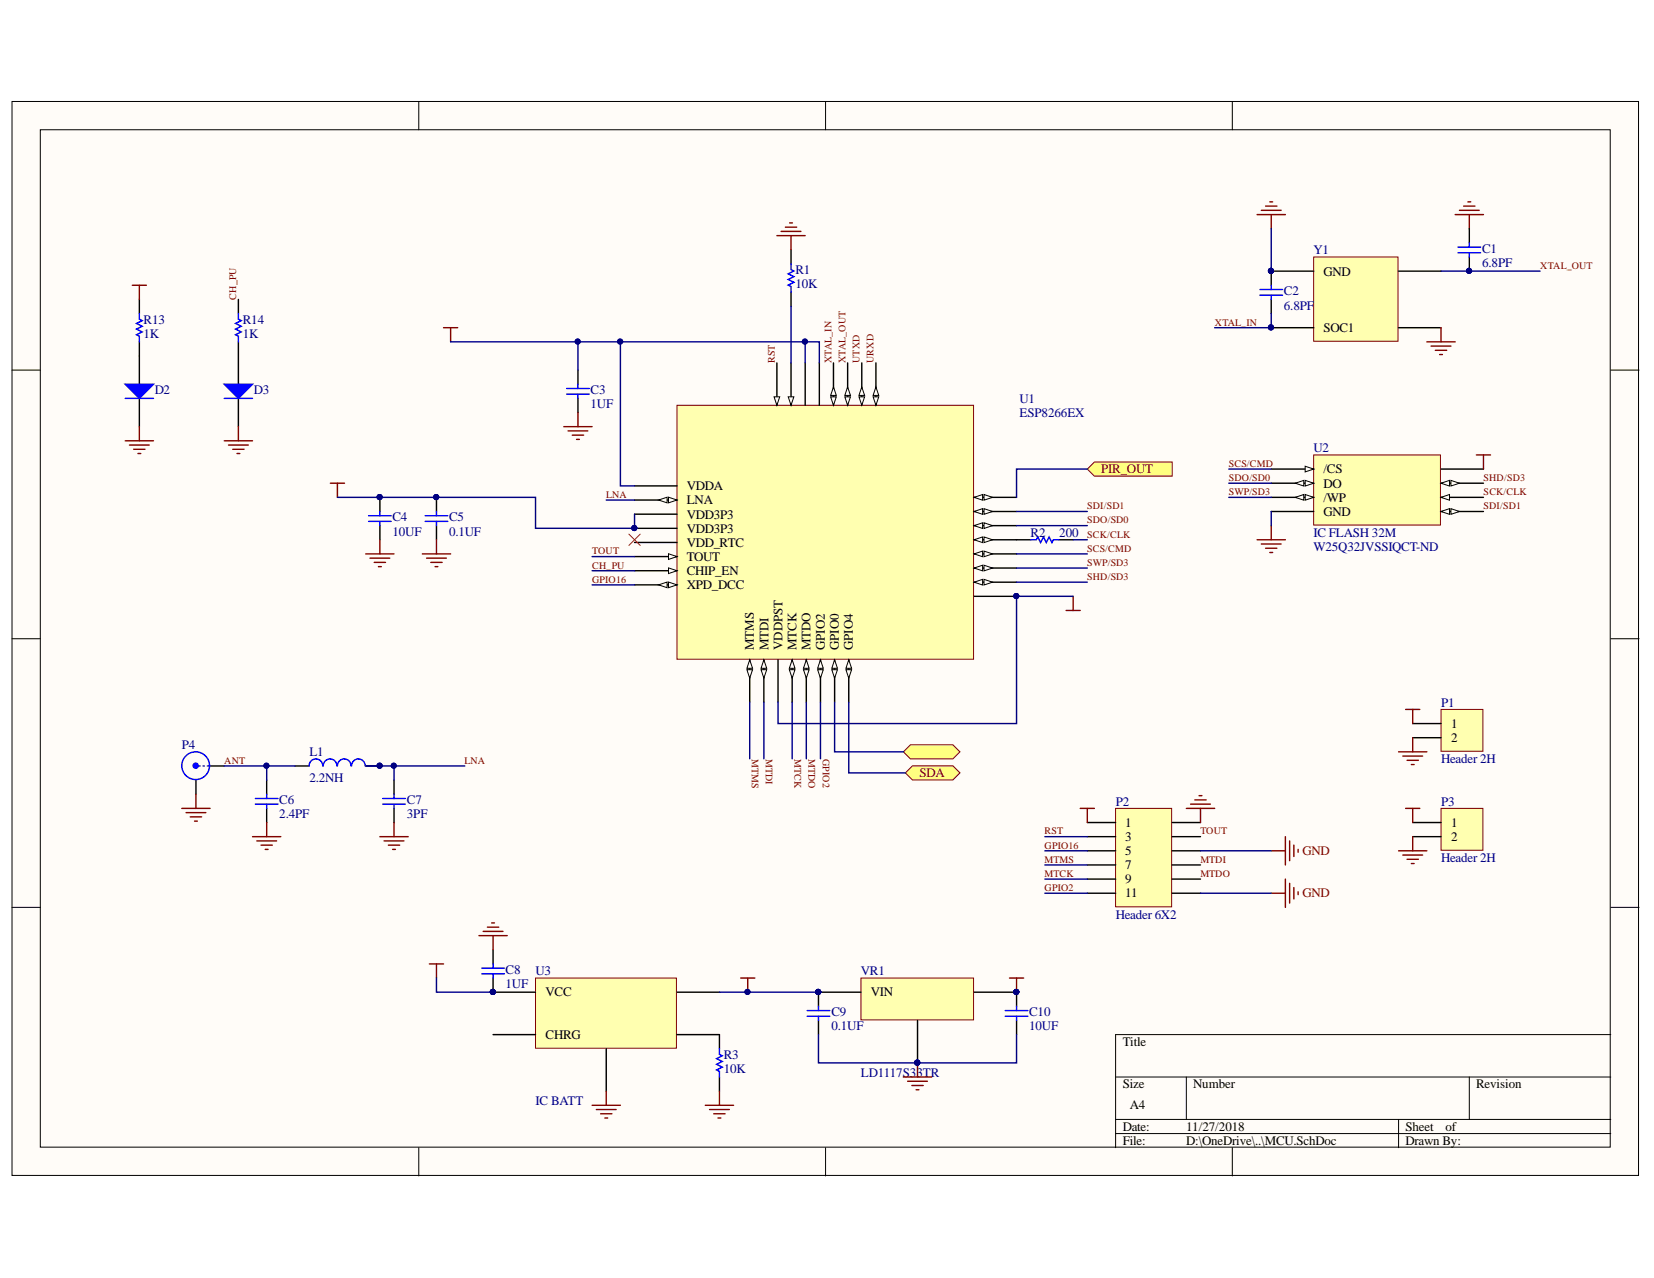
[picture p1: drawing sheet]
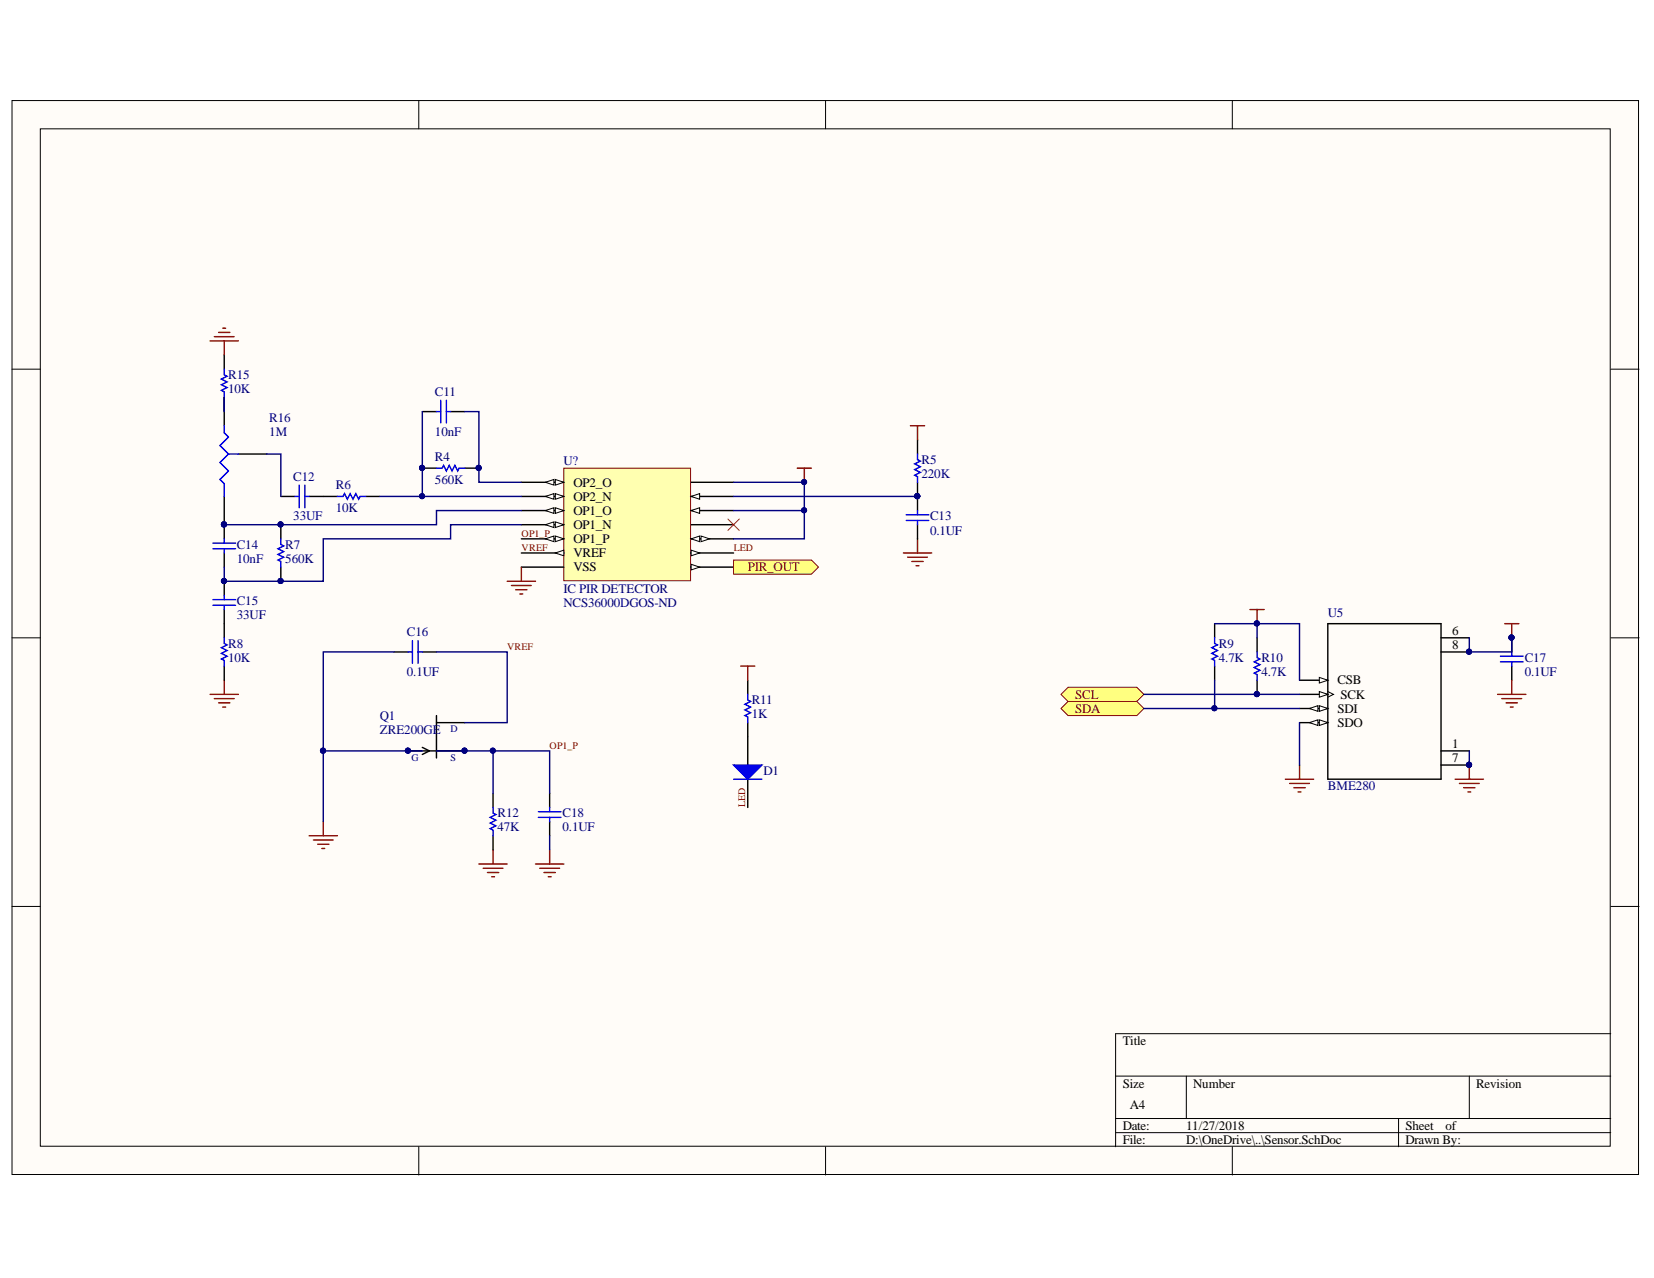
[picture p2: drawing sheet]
# Altium project ESP8266.PrjPcb
2 sheets, 50 parts. Net scope: flat (ports and power ports of the same name join across sheets).
Board file: ESP8266.PcbDoc
Sheets:
  MCU.SchDoc
  Sensor.SchDoc

## Sheet MCU.SchDoc
size A4

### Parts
C1  6.8PF  [Chip2PinSM127P600-8N-SAMSUNG-0603]
C2  6.8PF  [Chip2PinSM127P600-8N-SAMSUNG-0603]
C3  1UF  [Chip2PinSM127P600-8N-SAMSUNG-0603]
C4  10UF  [Chip2PinSM127P600-8N-SAMSUNG-0603]
C5  0.1UF  [Chip2PinSM127P600-8N-SAMSUNG-0603]
C6  2.4PF  [Chip2PinSM127P600-8N-SAMSUNG-0603]
C7  3PF  [Chip2PinSM127P600-8N-TDK_0603]
C8  1UF  [Chip2PinSM127P600-8N-SAMSUNG-0603]
C9  0.1UF  [Chip2PinSM127P600-8N-SAMSUNG-0603]
C10  10UF  [Chip2PinSM127P600-8N-SAMSUNG-0603]
D2  SML-D12M8WT86  [LED_0603_ROHM]  (value not drawn)
D3  SML-D12M8WT86  [LED_0603_ROHM]  (value not drawn)
L1  2.2NH  [Chip2PinSM127P600-8N-SAMSUNG-0603]
P1  Header 2H  [PCBComponent_1 - duplicate]
P2  Header 6X2  [HDR2X6]
P3  Header 2H  [PCBComponent_1 - duplicate]
P4  (no value)  [PCBComponent_1 - duplicate3]
R1  10K  [Chip2PinSM127P600-8N-vishay-0603]
R2  200  [Chip2PinSM127P600-8N-SAMSUNG-0603]
R3  10K  [Chip2PinSM127P600-8N-vishay-0603]
R13  1K  [Chip2PinSM127P600-8N-vishay-0603]
R14  1K  [Chip2PinSM127P600-8N-vishay-0603]
U1  ESP8266EX  [QFN127P600-8N]
U2  IC FLASH 32M  Supplier Part Number 1: W25Q32JVSSIQCT-ND  [SOIC127P600-8N-208]
U3  IC BATT  [SOT23127P600-8N-STC4054]
VR1  LD1117S33TR  [SOT230P700X180-4N_ST]
Y1  FA-128 26.0000MF10Z-W5  [PCBComponent_1]  (value not drawn)

### Ports
PIR_OUT (in), SCL (bidir), SDA (bidir)

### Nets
3v3: C3.1 C4.1 C5.2 C10.1 P2.1 R13.2 U1.1(VDDA) U1.3(VDD3P3) U1.4(VDD3P3) U1.11(VDDPST) U1.17(VDDPST) U1.29(VDDD) U1.30(VDDA) U2.8(VCC) VR1.2(VOUT)
GND: C1.2 C2.2 C3.2 C4.2 C5.1 C6.2 C7.2 C8.2 C9.2 C10.2 D2.2(K) D3.2(K) P1.2 P2.2 P2.6 P2.12 P3.2 P4.2(Y) R1.2 R3.2 U2.4(GND) U3.2(GND) VR1.1(GND) Y1.2(GND) Y1.4(GND)
VBAT: C9.1 P1.1 U3.3(BAT) VR1.3(VIN)
VIN: C8.1 P3.1 U3.4(VCC)
ANT: C6.1 L1.1 P4.1(X)
CH_PU: R14.2 U1.7(CHIP_EN)
GPIO2: P2.11 U1.14(GPIO2)
GPIO16: P2.5 U1.8(XPD_DCC)
LNA: C7.1 L1.2 U1.2(LNA)
MTCK: P2.9 U1.12(MTCK)
MTDI: P2.8 U1.10(MTDI)
MTDO: P2.10 U1.13(MTDO)
MTMS: P2.7 U1.9(MTMS)
RST: P2.3 U1.32(EXT_RSTB)
SCK/CLK: R2.2 U2.6(CLK)
SCS/CMD: U1.20(SDIO_CMD) U2.1(/CS)
SDI/SD1: U1.23(SDIO_DATA_1) U2.5(DI)
SDO/SD0: U1.22(SDIO_DATA_0) U2.2(DO)
SHD/SD3: U1.18(SDIO_DATA_2) U2.7(/HOLD)
SWP/SD3: U1.19(SDIO_DATA_3) U2.3(/WP)
TOUT: P2.4 U1.6(TOUT)
URXD: U1.25(U0RXD)
UTXD: U1.26(U0TXD)
XTAL_IN: C2.1 U1.28(XTAL_IN) Y1.1(SOC1)
XTAL_OUT: C1.1 U1.27(XTAL_OUT) Y1.3(SOC2)
NetD2_1: D2.1(A) R13.1
NetD3_1: D3.1(A) R14.1
NetR1_1: R1.1 U1.31(RES12K)
NetR2_1: R2.1 U1.21(SDIO_CLK)
NetR3_1: R3.1 U3.5(PROG)
NetR9_1: U1.16(GPIO4) ; port SDA
NetR10_1: U1.15(GPIO0) ; port SCL
NetU1_24: U1.24(GPIO5) ; port PIR_OUT

Not connected (* = marked no-connect by the designer): U1 5(VDD_RTC); U3 1(CHRG)

## Sheet Sensor.SchDoc
size A4

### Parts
C11  10nF  [Chip2PinSM127P600-8N-SAMSUNG-0603]
C12  33UF  [Chip2PinSM127P600-8N-TDK_0603]
C13  0.1UF  [Chip2PinSM127P600-8N-SAMSUNG-0603]
C14  10nF  [Chip2PinSM127P600-8N-SAMSUNG-0603]
C15  33UF  [Chip2PinSM127P600-8N-TDK_0603]
C16  0.1UF  [Chip2PinSM127P600-8N-SAMSUNG-0603]
C17  0.1UF  [Chip2PinSM127P600-8N-SAMSUNG-0603]
C18  0.1UF  [Chip2PinSM127P600-8N-SAMSUNG-0603]
D1  SML-D12M8WT86  [LED_0603_ROHM]  (value not drawn)
Q1  ZRE200GE  [TO5]
R4  560K  [Chip2PinSM127P600-8N-Stackpole-0603]
R5  220K  [Chip2PinSM127P600-8N-vishay-0603]
R6  10K  [Chip2PinSM127P600-8N-vishay-0603]
R7  560K  [Chip2PinSM127P600-8N-Stackpole-0603]
R8  10K  [Chip2PinSM127P600-8N-vishay-0603]
R9  4.7K  [Chip2PinSM127P600-8N-vishay-0603]
R10  4.7K  [Chip2PinSM127P600-8N-vishay-0603]
R11  1K  [Chip2PinSM127P600-8N-vishay-0603]
R12  47K  [Chip2PinSM127P600-8N-0603-te]
R15  10K  [Chip2PinSM127P600-8N-vishay-0603]
R16  value 1M  [PCBComponent_1 - duplicate1]
U4  IC PIR DETECTOR  Supplier Part Number 1: NCS36000DGOS-ND  [SOIC127P600-8N-PIRIC_NCS36000]
U5  BME280  [PSON65P250X250X100-8N]

### Ports
PIR_OUT (out), SCL (bidir), SDA (bidir)

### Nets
3v3: C17.2 R5.2 R9.2 R10.2 R11.2 U4.10(xLED_EN) U4.12(MODE) U4.14(VDD) U5.2(CSB) U5.6(VDDIO) U5.8(VDD)
GND: C13.2 C16.1 C17.1 C18.2 Q1.3(G) R8.2 R12.1 R15.1 U4.7(VSS) U5.1(GND) U5.5(SDO) U5.7(GND)
LED: D1.2(K) U4.9(LED)
OP1_P: C18.1 Q1.2(S) R12.2 U4.5(OP1_P)
VREF: C16.2 Q1.1(D) U4.6(VREF)
NetC11_1: C11.1 R4.1 R6.2 U4.2(OP2_N)
NetC11_2: C11.2 R4.2 U4.1(OP2_O)
NetC12_1: C12.1 R16.3(TAP)
NetC12_2: C12.2 R6.1
NetC13_1: C13.1 R5.1 U4.13(OSC)
NetC14_1: C14.1 R7.2 R16.2(B) U4.3(OP1_O)
NetC14_2: C14.2 C15.2 R7.1 U4.4(OP1_N)
NetC15_1: C15.1 R8.1
NetD1_1: D1.1(A) R11.1
NetR9_1: R9.1 U5.3(SDI) ; port SDA
NetR10_1: R10.1 U5.4(SCK) ; port SCL
NetR15_2: R15.2 R16.1(A)
NetU1_24: U4.8(OUT) ; port PIR_OUT

Not connected (* = marked no-connect by the designer): U4 11(NC)*

## Nets that join several sheets
3v3: MCU (15 pins), Sensor (11 pins)
GND: MCU (25 pins), Sensor (12 pins)
NetR9_1: MCU (U1.16), Sensor (R9.1 U5.3)
NetR10_1: MCU (U1.15), Sensor (R10.1 U5.4)
NetU1_24: MCU (U1.24), Sensor (U4.8)
